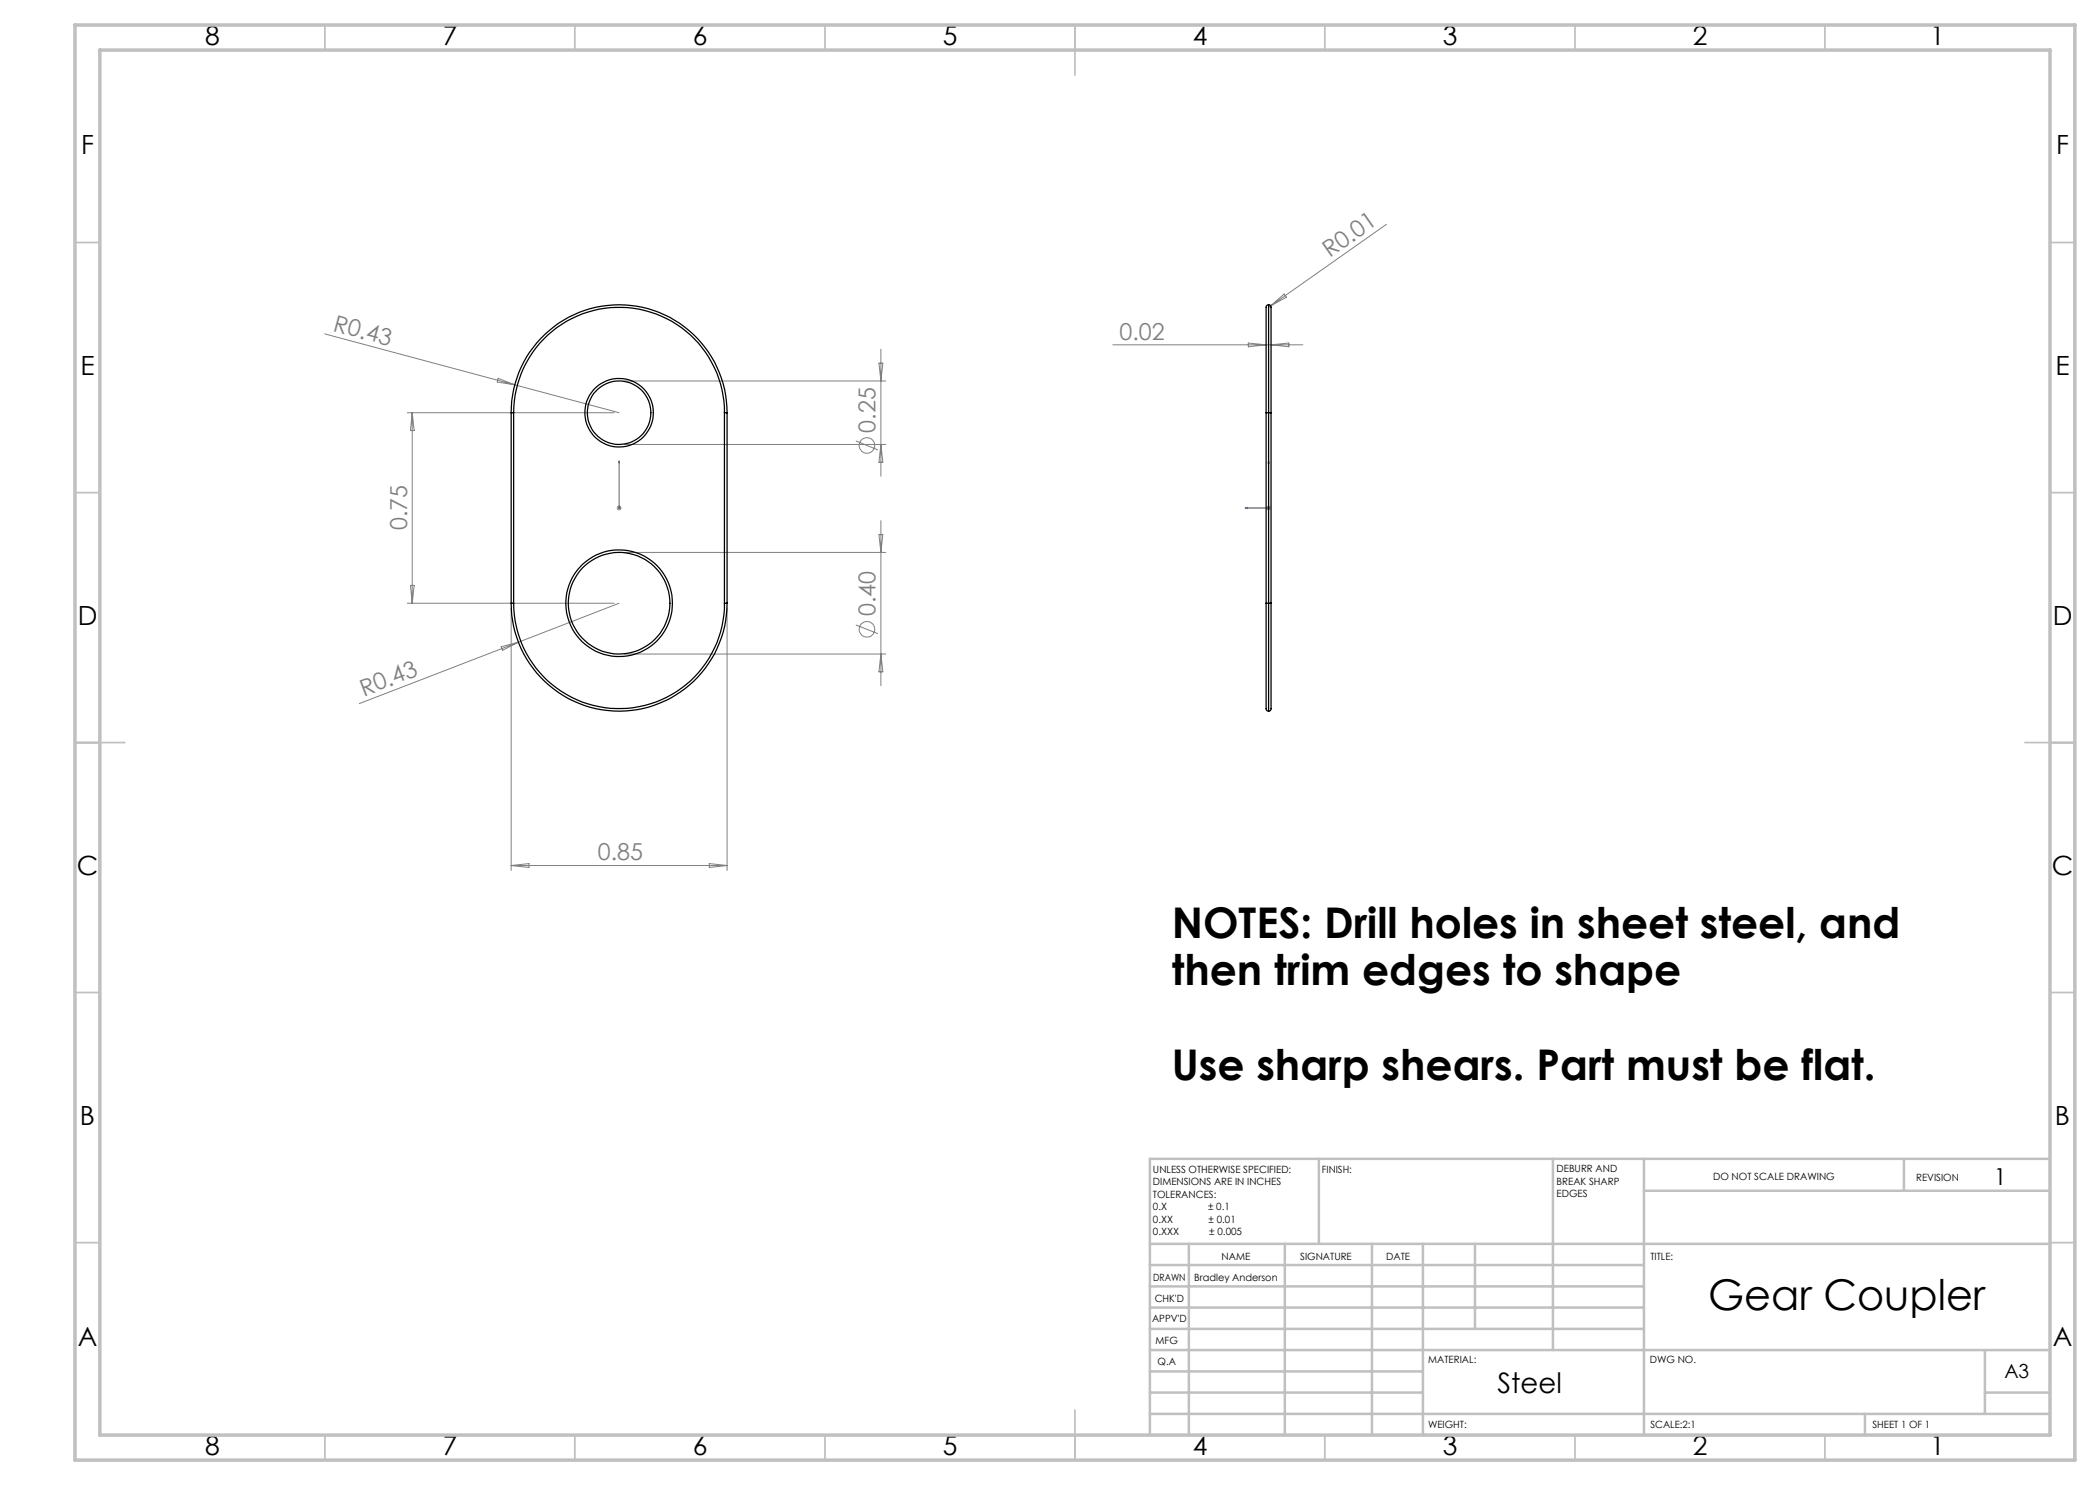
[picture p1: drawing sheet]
<svg xmlns="http://www.w3.org/2000/svg" width="420mm" height="297mm" viewBox="0 0 420 297" stroke-linecap="round" stroke-linejoin="round" font-family="sans-serif">
<g fill="none" stroke="#808080" stroke-width=".2">
<path d="M277.3 44.9l-23.2 16.3M64.9 66.8l38.1 10.2M99.6 75.7l3.4 1.3-3.6-.6zM103 77l20.8 5.5M124.8 76.2h52.4M175.8 72.6h.8l-.4 3.6zM176.2 69.8v25.4M222.6 69h38M249.7 68.6l3.5 .4-3.5 .4zM254.1 61.2l-.4 .3M254.1 61.2l2.7-2.4 .5 .6zM254.2 69l3.6-.4v.8z"/>
<path d="M81.5 82.5h41.3M82.4 82.5v38.1M82.4 82.5l.4 3.6h-.7zM124.8 88.9h52.4M171.2 88.2l4.4 1.8M176.2 88.9l.4 3.6h-.8zM82.1 117.1h.7l-.4 3.5zM123.3 101.6h1M123.5 101.2l.7 .7M123.8 101.1v1M124.2 101.2l-.7 .7M124.8 110.5h52.4"/>
<path d="M175.8 106.9h.8l-.4 3.6zM176.2 104.1v33.1M253.2 101.6h1M253.4 101.2l.7 .7M253.7 101.1v1M254.1 101.2l-.7 .7M81.5 120.6h41.3M100.2 129.4l3.5-1-3.2 1.7zM102.2 121.6v52.5M103.7 128.4l-31.8 12.3M123.8 120.6l-20.1 7.8M124.8 130.8h52.4"/>
<path d="M145.4 121.6v52.5M171.2 125l4.4 1.7M176.2 130.8l.4 3.6h-.8zM102.2 173.1h43.2M102.2 173.1l3.6-.4v.8zM141.9 172.7l3.5 .4-3.5 .4z"/>
<circle cx="173.4" cy="89.1" r="1.56"/>
<circle cx="173.4" cy="125.9" r="1.56"/>
</g>
<path d="M123.8 92.2v.4v-.4M123.8 92.2v9.4M253.7 92.2v9.4h-4.7M253.7 92.2l.1 .4h-.2zM123.8 101.5v.2zM123.8 101.6h.1M249 101.6l.5-.1v.2z" fill="none" stroke="#00f" stroke-width=".2"/>
<g fill="none" stroke="#c0c0c0" stroke-width=".35">
<path d="M65 5v5M115 5v5M165 5v5M215 5v10M265 5v5M315 5v5M365 5v5M15 48.5h5M410 48.5h5M15 98.5h5M410 98.5h5M15 148.5h10"/>
<path d="M405 148.5h10M15 198.5h5M410 198.5h5M15 248.5h5M410 248.5h5M65 287v5M115 287v5M165 287v5M215 282v10M265 287v5M315 287v5M365 287v5"/>
</g>
<g fill="none" stroke="#c0c0c0" stroke-width=".5">
<path d="M263.8 231.8v17M310.6 231.8v38.2M328.8 231.8v55.2M328.8 238.2h81.2M380.8 231.8v6.4M410 231.8h-180v55.2M230 248.8h180M230 257.3h98.8M230 253h98.8M237.8 248.8v38.2M257 248.8v38.2M274.4 248.8v38.2"/>
<path d="M284.6 248.8v38.2M295 248.8v17M230 265.8h98.8M230 261.5h98.8M230 278.5h54.6M230 274.3h54.6M230 270h180M397 278.5h13M397 270v12.8M230 282.8h180M373 282.8v4.2"/>
</g>
<path d="M15 5h400v287h-400zM20 10h390v277h-390z" fill="none" stroke="#c0c0c0" stroke-width=".7"/>
<g fill="#00f">
<path d="M123.8 101.5v.2zM123.8 92.2v.4z"/>
<path d="M249 101.6l.5 .1v-.2zM253.7 92.2l-.1 .4h.2z"/>
</g>
<g fill="none" stroke="#000" stroke-width=".25">
<path d="M253.7 61h.3l.2 .4v21.1M253.7 61h-.3l-.2 .4v21.1M253.7 61v21.5M102.2 82.5h.5M102.2 82.5a21.6 21.6 0 0 1 21.6-21.5 21.6 21.6 0 0 1 21.6 21.5M102.2 82.5v38.1M102.7 82.5a21.1 21.1 0 0 1 21.1-21 21.1 21.1 0 0 1 21.1 21M102.7 82.5v38.1M144.9 82.5h.5M144.9 82.5v38.1M145.4 82.5v38.1M253.2 82.5h.5"/>
<path d="M253.2 82.5v38.1M253.7 82.5h.5M253.7 82.5v38.1M254.2 82.5v38.1M102.2 120.6a21.6 21.6 0 0 0 21.6 21.6 21.6 21.6 0 0 0 21.6-21.6M102.2 120.6h.5M102.7 120.6a21.1 21.1 0 0 0 21.1 21.1 21.1 21.1 0 0 0 21.1-21.1M144.9 120.6h.5M253.2 120.6v21.2l.2 .4h.3M253.2 120.6h.5M253.7 120.6h.5M253.7 120.6v21.6"/>
<path d="M254.2 120.6v21.2l-.2 .4h-.3"/>
<circle cx="123.8" cy="82.5" r="6.9"/>
<circle cx="123.8" cy="82.5" r="6.4"/>
<circle cx="123.8" cy="120.6" r="10.7"/>
<circle cx="123.8" cy="120.6" r="10.2"/>
</g>
<g font-size="8.5">
<text x="234.3" y="187.5">NOTES: Drill holes in sheet steel, and</text>
<text x="234.3" y="197">then trim edges to shape</text>
<text x="234.3" y="215.9">Use sharp shears. Part must be flat.</text>
<text x="341.6" y="262">Gear Coupler</text>
</g>
<text font-size="5.6" x="299.5" y="278.7">Steel</text>
<g font-size="5.3">
<text x="41" y="9">8</text>
<text x="88.5" y="9">7</text>
<text x="138.5" y="9">6</text>
<text x="188.5" y="9">5</text>
<text x="238.5" y="9">4</text>
<text x="288.5" y="9">3</text>
<text x="338.5" y="9">2</text>
<text x="386" y="9">1</text>
<text x="16.2" y="30.7">F</text>
<text x="411.2" y="30.7">F</text>
<text x="16.1" y="75">E</text>
<text x="411.1" y="75">E</text>
<text x="15.5" y="125">D</text>
<text x="410.5" y="125">D</text>
<text x="15.4" y="175">C</text>
<text x="410.4" y="175">C</text>
<text x="16" y="225">B</text>
<text x="411" y="225">B</text>
<text x="15.5" y="269.2">A</text>
<text x="410.5" y="269.2">A</text>
<text x="41" y="291">8</text>
<text x="88.5" y="291">7</text>
<text x="138.5" y="291">6</text>
<text x="188.5" y="291">5</text>
<text x="238.5" y="291">4</text>
<text x="288.5" y="291">3</text>
<text x="338.5" y="291">2</text>
<text x="386" y="291">1</text>
</g>
<g font-size="4.7" fill="#808080">
<text x="266" y="51.6" transform="rotate(-35 266 51.6)">R0.01</text>
<text x="66.5" y="66.1" transform="rotate(15 66.5 66.1)">R0.43</text>
<text x="223.9" y="67.9">0.02</text>
<text x="175.1" y="86.5" transform="rotate(-90 175.1 86.5)">0.25</text>
<text x="81.5" y="106" transform="rotate(-90 81.5 106)">0.75</text>
<text x="175.1" y="123.3" transform="rotate(-90 175.1 123.3)">0.40</text>
<text x="72.7" y="139.3" transform="rotate(-21 72.7 139.3)">R0.43</text>
<text x="119.6" y="172.1">0.85</text>
</g>
<text font-size="4.7" x="398.8" y="237">1</text>
<text font-size="3.9" x="400.9" y="275.5">A3</text>
<g font-size="2">
<text x="230.6" y="234.6">UNLESS OTHERWISE SPECIFIED:</text>
<text x="230.6" y="237.1">DIMENSIONS ARE IN INCHES</text>
<text x="230.6" y="239.6">TOLERANCES:</text>
<text x="264.4" y="234.6">FINISH:</text>
<text x="311.3" y="234.5">DEBURR AND</text>
<text x="311.3" y="237">BREAK SHARP</text>
<text x="311.3" y="239.5">EDGES</text>
<text x="342.6" y="236">DO NOT SCALE DRAWING</text>
<text x="383.2" y="236.1">REVISION</text>
<text x="230.6" y="242.1">0.X</text>
<text x="230.6" y="244.6">0.XX</text>
<text x="241.6" y="242.1">± 0.1</text>
<text x="241.7" y="244.6">± 0.01</text>
<text x="230.6" y="247.1">0.XXX</text>
<text x="241.9" y="247.1">± 0.005</text>
<text x="244.3" y="252">NAME</text>
<text x="260" y="251.9">SIGNATURE</text>
<text x="277.2" y="251.9">DATE</text>
<text x="330.1" y="251.9">TITLE:</text>
<text x="230.6" y="256.1">DRAWN</text>
<text x="238.8" y="256.1">Bradley Anderson</text>
<text x="230.9" y="260.3">CHK'D</text>
<text x="230.4" y="264.4">APPV'D</text>
<text x="231.1" y="268.8">MFG</text>
<text x="231.5" y="273">Q.A</text>
<text x="285.6" y="272.5">MATERIAL:</text>
<text x="330" y="272.5">DWG NO.</text>
<text x="285.6" y="285.5">WEIGHT:</text>
<text x="330.1" y="285.6">SCALE:2:1</text>
<text x="374.5" y="285.6">SHEET 1 OF 1</text>
</g>
</svg>
